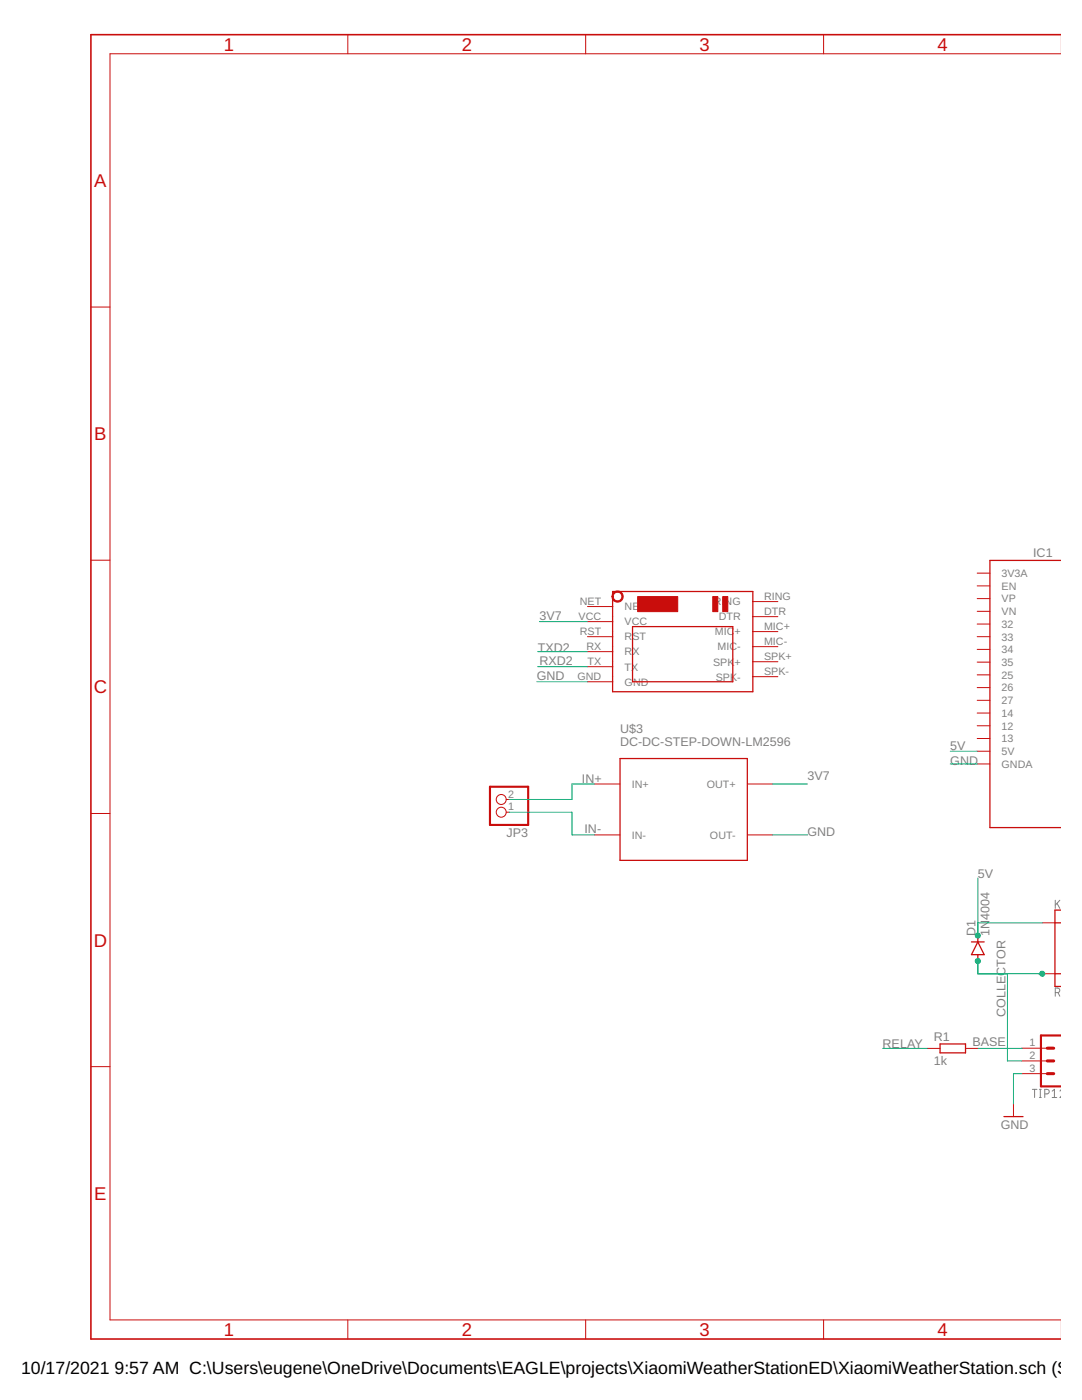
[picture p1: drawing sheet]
<svg xmlns="http://www.w3.org/2000/svg" width="216mm" height="279mm" viewBox="0 0 216 279" stroke-linecap="round" stroke-linejoin="round" font-family="sans-serif">
<g fill="none" stroke="#808080" stroke-width=".2">
<path d="M210.6 179.7v1.6M211.5 179.7l-.9 1M210.6 198.1h.4a.46 .46 0 0 0 .5-.5 .46 .46 0 0 0-.5-.4h-.4v1.6M210.9 180.3l.6 1M211.1 198.1l.4 .7M206 217.4h.9M206.4 217.4v1.6M207.4 217.4h.4M207.4 219h.4M207.6 217.4v1.6M208.5 218.3h.4a.46 .46 0 0 0 .5-.4 .46 .46 0 0 0-.5-.5h-.4v1.6M210 219h.9"/>
<path d="M210 217.8l.4-.4v1.6M211.8 217.5l-.3 .3M211.8 218.7l-.3 .3h.3"/>
</g>
<g fill="none" stroke="#c90d0c" stroke-width=".2">
<path d="M69.4 6.9v3.8M116.9 6.9v3.8M164.3 6.9v3.8M211.8 10.7h-189.9v252.7h189.9M18.1 61.3h3.8M18.1 111.8h3.8M195 114.4h2.5M195 116.9h2.5M195 119.5h2.5M117.2 127.1h5.1M117.2 121.1h5.1M117.2 124.1h5.1"/>
<path d="M117.2 130h5.1M117.2 133.1h5.1M117.2 136.1h5.1M150.1 135h5.1M150.1 132.1h5.1M150.1 129.1h5.1M150.1 126h5.1M150.1 123.1h5.1M150.1 120.1h5.1M195 122h2.5M195 124.5h2.5M195 127.1h2.5"/>
<path d="M195 129.6h2.5M195 132.1h2.5M195 134.7h2.5M195 137.2h2.5M195 139.8h2.5M101 159.6h.6M118.6 156.5h5.1M149.1 156.5h5.1M195 142.3h2.5M195 144.8h2.5M195 147.4h2.5M195 149.9h2.5"/>
<path d="M195 152.5h2.5M18.1 162.3h3.8M101 162.1h.6M118.6 166.6h5.1M149.1 166.6h5.1M208 194.3h2.5M208 184.2h2.5M18.1 212.9h3.8M185 209.2h2.6M192.7 209.2h2.5M203.9 209.2h5.1M203.9 211.7h5.1"/>
<path d="M203.9 214.3h5.1M202.2 220.3v2.5M69.4 263.4v3.8M116.9 263.4v3.8M164.3 263.4v3.8"/>
<circle cx="100" cy="159.6" r=".99"/>
<circle cx="100" cy="162.1" r=".99"/>
</g>
<g fill="none" stroke="#c90d0c" stroke-width=".25">
<path d="M122.2 118h28v20h-28zM211.8 111.8h-14.3v53.4h14.3M126.2 125.1h20v11h-20zM123.7 151.4h25.4v20.3h-25.4zM193.8 188h2.6M195.1 188l1.3 2.5h-2.6zM195.1 186.7v1.3M195.1 190.5v1.3M210.5 184.2h1.3M210.5 194.3h1.3M211.8 181.6h-1.3v15.3h1.3M187.6 208.3h5.1v1.8h-5.1z"/>
<path d="M200.3 222.8h3.8"/>
</g>
<g fill="#c90d0c" stroke="#c90d0c" stroke-width=".2">
<path d="M144.2 119.1h1v3h-1z"/>
<path d="M142.2 119.1h1v3h-1z"/>
<path d="M127.2 119.1h8v3h-8z"/>
</g>
<path d="M122.5 118.2a1.13 1.13 0 0 1 1.7 .3 1.13 1.13 0 0 1-.7 1.6 1.13 1.13 0 0 1-1.4-1h.3a.87 .87 0 0 1 1.2-.8 .87 .87 0 0 1 .2 1.5 .87 .87 0 0 1-1.4-.5v-.2h-.3z" fill-rule="evenodd" fill="#c90d0c" stroke="#c90d0c" stroke-width=".2"/>
<path d="M97.8 157h7.6v7.6h-7.6zM211.8 206.7h-4.1v10.1h4.1" fill="none" stroke="#c90d0c" stroke-width=".42"/>
<path d="M211.8 6.9h-193.7v260.3h193.7" fill="none" stroke="#c90d0c" stroke-width=".32"/>
<path d="M209 214.3h1.2M209 211.7h1.2M209 209.2h1.2" fill="none" stroke="#c90d0c" stroke-width=".61"/>
<g fill="none" stroke="#0dab76" stroke-width=".2">
<path d="M107.1 136.1h10.1M107.3 130h9.9M107.3 133.1h9.9M107.6 124.1h9.6M118.6 156.5h-4.5v3.1h-12.5M154.2 156.5h6.9M189.6 152.5h5.4M189.6 149.9h5.4M101.6 162.1h12.5v4.5h4.5M154.2 166.6h6.9M195.1 175.2v11.5M195.1 191.8v2.6l12.9-.1"/>
<path d="M195.1 184.2h12.9M201 194.4v17.3h2.9M176.1 209.2h8.9M203.9 214.3h-1.7v6M203.9 209.2h-8.7"/>
</g>
<g fill="#0dab76" stroke="#0dab76" stroke-width=".2">
<circle cx="195.1" cy="186.7" r=".51"/>
<circle cx="208" cy="194.3" r=".51"/>
<circle cx="195.1" cy="191.8" r=".51"/>
</g>
<g font-size="3.7" fill="#c90d0c">
<text x="44.7" y="10.1">1</text>
<text x="92.1" y="10.1">2</text>
<text x="139.6" y="10.1">3</text>
<text x="187" y="10.1">4</text>
<text x="18.8" y="37.3">A</text>
<text x="18.8" y="87.8">B</text>
<text x="18.7" y="138.4">C</text>
<text x="18.7" y="188.9">D</text>
<text x="18.8" y="239.4">E</text>
<text x="44.7" y="266.6">1</text>
<text x="92.1" y="266.6">2</text>
<text x="139.6" y="266.6">3</text>
<text x="187" y="266.6">4</text>
</g>
<g font-size="3.5">
<text x="4.2" y="274.2">10/17/2021</text>
<text x="22.9" y="274.2">9:57 AM C:\Users\eugene\OneDrive\Documents\EAGLE\projects\XiaomiWeatherStationED\XiaomiWeatherStation.sch (She</text>
</g>
<g font-size="2.5" fill="#808080">
<text x="206.2" y="111.1">IC1</text>
<text x="107.6" y="123.8">3V7</text>
<text x="107.3" y="130.1">TXD2</text>
<text x="107.1" y="135.8">GND</text>
<text x="107.6" y="132.8">RXD2</text>
<text x="123.7" y="148.9">DC-DC-STEP-DOWN-LM2596</text>
<text x="123.7" y="146.3">U$3</text>
<text x="189.6" y="149.7">5V</text>
<text x="161.1" y="155.7">3V7</text>
<text x="189.6" y="152.7">GND</text>
<text x="116.1" y="156.2">IN+</text>
<text x="101.1" y="167">JP3</text>
<text x="116.6" y="166.2">IN-</text>
<text x="161.1" y="166.7">GND</text>
<text x="195.1" y="175.2">5V</text>
<text x="197.4" y="183.5" transform="rotate(-90 197.4 183.5)">4004</text>
<text x="194.6" y="186.7" transform="rotate(-90 194.6 186.7)">D1</text>
<text x="197.4" y="186.7" transform="rotate(-90 197.4 186.7)">1N</text>
<text x="200.6" y="202.9" transform="rotate(-90 200.6 202.9)">COLLECTOR</text>
<text x="176.1" y="209.2">RELAY</text>
<text x="186.3" y="207.7">R1</text>
<text x="194" y="208.8">BASE</text>
<text x="186.3" y="212.5">1k</text>
<text x="199.7" y="225.4">GND</text>
</g>
<g font-size="2.1" fill="#808080">
<text x="152.5" y="119.7">RING</text>
<text x="199.9" y="115.1">3V3A</text>
<text x="199.9" y="117.7">EN</text>
<text x="115.5" y="123.7">VCC</text>
<text x="115.7" y="120.7">NET</text>
<text x="124.6" y="121.8">NE</text>
<text x="124.6" y="124.8">VCC</text>
<text x="142.5" y="120.8">RI</text>
<text x="143.4" y="123.8">DTR</text>
<text x="144.6" y="120.8">NG</text>
<text x="152.5" y="125.7">MIC+</text>
<text x="152.5" y="122.7">DTR</text>
<text x="199.9" y="120.2">VP</text>
<text x="199.9" y="122.8">VN</text>
<text x="199.9" y="125.3">32</text>
<text x="115.7" y="126.7">RST</text>
<text x="117" y="129.7">RX</text>
<text x="124.6" y="127.8">RST</text>
<text x="124.6" y="130.8">RX</text>
<text x="142.7" y="126.8">MIC</text>
<text x="143.2" y="129.8">MIC-</text>
<text x="146.6" y="126.8">+</text>
<text x="152.5" y="131.7">SPK+</text>
<text x="152.5" y="128.7">MIC-</text>
<text x="199.9" y="127.8">33</text>
<text x="199.9" y="130.4">34</text>
<text x="115.2" y="135.7">GND</text>
<text x="117.2" y="132.7">TX</text>
<text x="124.6" y="133.8">TX</text>
<text x="124.6" y="136.8">GND</text>
<text x="142.3" y="132.8">SPK</text>
<text x="142.8" y="135.8">SPK-</text>
<text x="146.6" y="132.8">+</text>
<text x="152.5" y="134.7">SPK-</text>
<text x="199.9" y="132.9">35</text>
<text x="199.9" y="135.5">25</text>
<text x="199.9" y="138">26</text>
<text x="199.9" y="140.5">27</text>
<text x="199.9" y="143.1">14</text>
<text x="199.9" y="145.6">12</text>
<text x="199.9" y="148.2">13</text>
<text x="199.9" y="150.7">5V</text>
<text x="199.9" y="153.2">GNDA</text>
<text x="101.4" y="161.7">1</text>
<text x="101.4" y="159.2">2</text>
<text x="126.1" y="157.2">IN+</text>
<text x="141" y="157.2">OUT+</text>
<text x="126.1" y="167.4">IN-</text>
<text x="141.7" y="167.4">OUT-</text>
<text x="205.5" y="208.8">1</text>
<text x="205.5" y="211.4">2</text>
<text x="205.5" y="213.9">3</text>
</g>
</svg>
